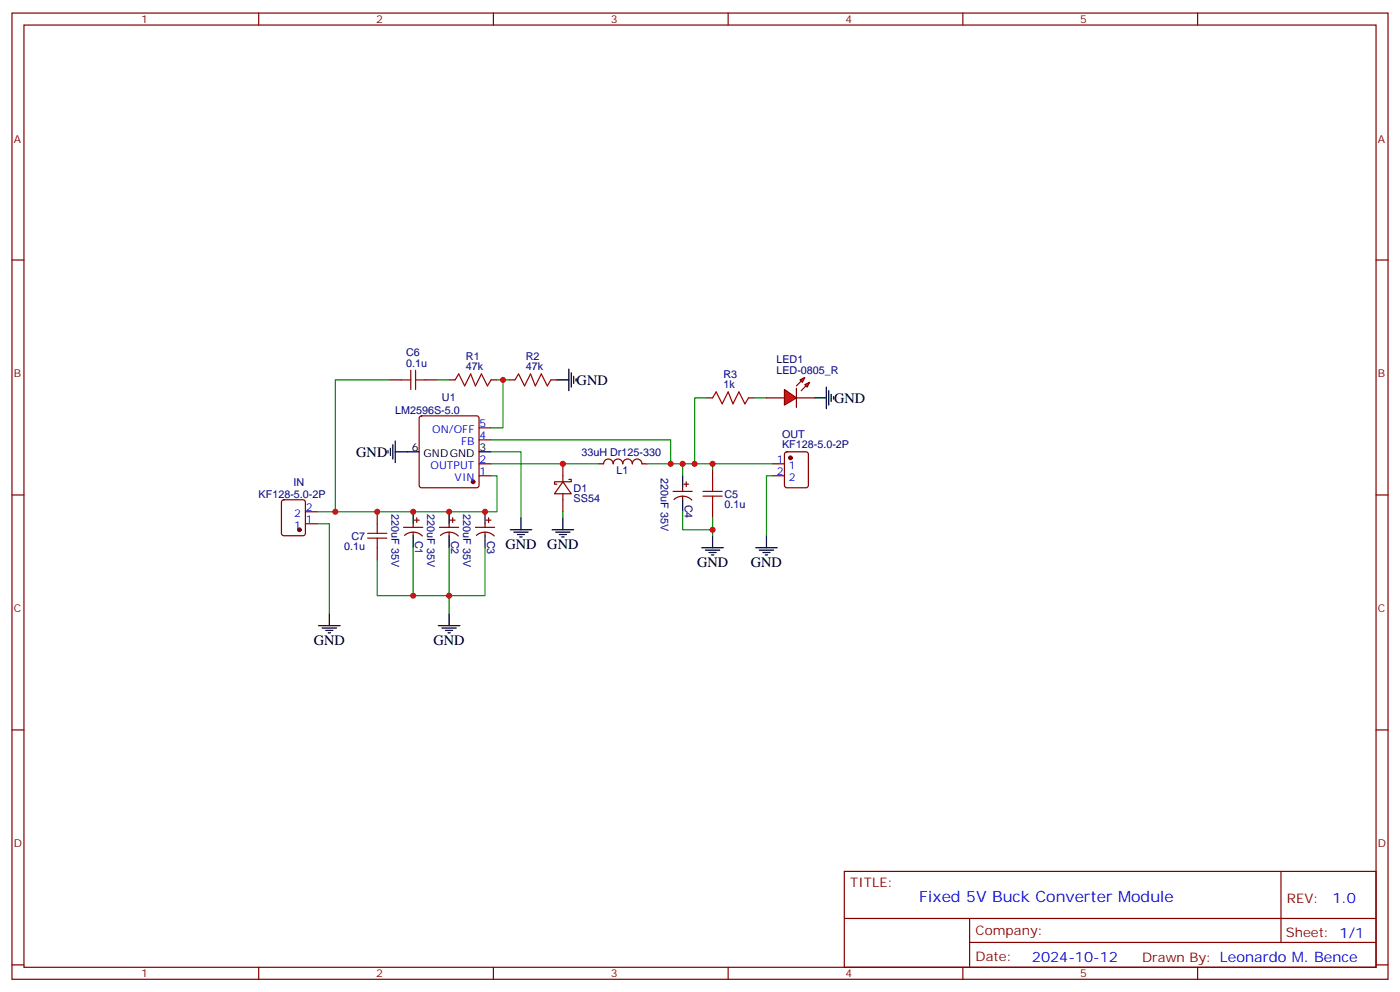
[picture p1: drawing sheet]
<svg xmlns="http://www.w3.org/2000/svg" width="412mm" height="292mm" viewBox="0 0 412 292" stroke-linecap="round" stroke-linejoin="round" font-family="sans-serif">
<g fill="none" stroke="#870000" stroke-width=".35">
<path d="M3.5 3.8h405.4v284.4h-405.4zM7.1 7.4h398.2v277.3h-398.2zM76.2 3.8v3.6M145.3 3.8v3.6M214.5 3.8v3.6M283.6 3.8v3.6M352.8 3.8v3.6M3.5 76.5h3.6M405.3 76.5h3.6M114.7 111.8h3.5M125.2 111.8h3.6M132.3 111.8h1.8"/>
<path d="M144.6 111.8h1.8M149.9 111.8h1.8M162.3 111.8h1.7M208.1 117.1h1.8M220.5 117.1h1.7M123.7 122.6l.5-.2h16.2l.5 .2 .2 .5v19.7l-.2 .5-.5 .2h-16.2l-.5-.2-.2-.5v-19.7zM141.1 136.5h3.5M141.1 129.4h3.5M141.1 125.9h3.5M165.8 136.5v5.3M176.4 136.5h1.4a1.41 1.41 0 0 1 1.4-1.4 1.41 1.41 0 0 1 1.4 1.4M180.6 136.5a1.41 1.41 0 0 1 1.4-1.4 1.41 1.41 0 0 1 1.4 1.4"/>
<path d="M183.4 136.5a1.41 1.41 0 0 1 1.5-1.4 1.41 1.41 0 0 1 1.4 1.4M186.3 136.5a1.41 1.41 0 0 1 1.4-1.4 1.41 1.41 0 0 1 1.4 1.4M189.1 136.5h1.4M209.9 138.3v3.5M227.5 136.5h3.6M231.3 133.2l.5-.2h5.6l.7 .4v9.4l-.4 .7h-5.9l-.7-.4v-9.4zM3.5 145.7h3.6M83.1 147.3l.5-.2h5.7l.6 .4 .1 9.5-.5 .6-5.9 .1-.6-.5-.1-9.4zM90 154.1h3.5M90 150.6h3.5M111.1 150.6v3.5M118.9 155.2h5.6"/>
<path d="M119.2 157.6a3.8 3.8 0 0 1 5.2 .1M121.7 154.1v1.1M121.7 156.6v1.1M122.1 153.1h1.4M122.8 152.4v1.4M129.5 155.2h5.6M129.8 157.6a3.8 3.8 0 0 1 5.2 .1M132.3 154.1v1.1M132.3 156.6v1.1M132.6 153.1h1.5M133.3 152.4v1.4M140.1 155.2h5.6"/>
<path d="M140.3 157.6a3.8 3.8 0 0 1 5.3 .1M141.1 140h3.5M142.9 154.1v1.1M142.9 156.6v1.1M143.2 153.1h1.4M143.9 152.4v1.4M165.8 141.8l2.5 3.5h-5zM165.8 145.3v5.3M167.6 141.1h.7v.7h-5v.7h.7M198.3 144.6h5.6M198.5 147a3.8 3.8 0 0 1 5.3 .2M201.1 143.5v1.1"/>
<path d="M201.1 146v1.1M201.4 142.5h1.4M202.1 141.8v1.4M209.9 148.8v3.6M227.5 140h3.6M405.3 145.7h3.6M111.1 161.2v3.5M3.5 214.8h3.6M405.3 214.8h3.6M248.7 256.4h156.6v28.3h-156.6zM377.3 256.5v20.8M248.7 270.3h156.5"/>
<path d="M285.6 277.3h119.6M285.6 270.3v14.1M3.5 284h3.6M76.2 284.7v3.5M145.3 284.7v3.5M214.5 284.7v3.5M283.6 284.7v3.5M352.8 284.7v3.5M405.3 284h3.6"/>
</g>
<g fill="#870000" stroke="#870000" stroke-width=".35">
<circle cx="88.2" cy="155.9" r=".53"/>
<circle cx="232.8" cy="134.7" r=".53"/>
<circle cx="139.3" cy="141.8" r=".53"/>
</g>
<g fill="none" stroke="#000" stroke-width=".35">
<path d="M164 111.8h3.6M167.6 108.6v6.4M168.3 109.7v4.2M169 110.7v2.2M169.7 111.4v.7M239.9 117.1h3.5M243.4 113.9v6.4M244.1 115v4.2M244.8 116v2.1M245.5 116.7v.7M114.3 132.6v.7M115 131.9v2.1"/>
<path d="M115.7 130.8v4.3M116.4 133h7.1M116.4 129.8v6.3M141.1 133h3.5M121.7 150.6v3.5M121.7 157.7v3.5M132.3 150.6v3.5M132.3 157.7v3.5M142.9 150.6v3.5M142.9 157.7v3.5M150.3 155.9h6.3M151.3 156.6h4.3"/>
<path d="M152.4 157.3h2.1M153.1 158h.7M153.5 152.4v3.5M162.6 155.9h6.4M163.7 156.6h4.2M164.7 157.3h2.2M165.5 158h.7M165.8 152.4v3.5M201.1 140v3.5M201.1 147.1v3.5M209.9 157.7v3.5M225.8 157.7v3.5"/>
<path d="M206.7 161.2h6.4M207.8 161.9h4.2M208.8 162.6h2.2M209.5 163.3h.8M222.6 161.2h6.4M223.7 161.9h4.2M224.7 162.6h2.1M225.4 163.3h.7M93.8 184.1h6.4M94.9 184.8h4.2M96 185.5h2.1M96.7 186.2h.7"/>
<path d="M97 180.6v3.5M129.1 184.1h6.4M130.2 184.8h4.2M131.2 185.5h2.1M131.9 186.2h.7M132.3 180.6v3.5"/>
</g>
<g fill="none" stroke="#008700" stroke-width=".35">
<path d="M114.7 111.8h-15.9v38.8M128.8 111.8h3.5M146.4 111.8h3.5M148.2 111.8v14.1h-3.6M208.1 117.1h-3.5v19.4M222.2 117.1h3.6M144.6 129.4h53v7.1M144.6 133h8.9v19.4M144.6 136.5h31.8M190.5 136.5h10.6M209.9 136.5h-8.8v3.5M227.5 136.5h-17.6v1.8"/>
<path d="M93.5 154.1h3.5v26.5M144.6 140h1.8v10.6h-52.9M165.8 150.6v1.8M201.1 150.6v5.3h8.8v-3.5M209.9 155.9v1.8M227.5 140h-1.7v17.7M111.1 164.7v10.6h10.6M121.7 161.2v14.1h21.2v-14.1M132.3 161.2v19.4"/>
</g>
<g fill="none" stroke="#a10000" stroke-width=".35">
<path d="M118.2 111.8h2.8M121 109v5.6M122.4 111.8h2.8M122.4 109v5.6M134.1 111.8l1-1.8 1.8 3.6 1.7-3.6 1.5 3.6 1.7-3.6 1.8 3.6 1-1.8M151.7 111.8l1.1-1.8 1.7 3.6 1.8-3.6 1.4 3.6 1.8-3.6 1.7 3.6 1.1-1.8M209.9 117.1l1.1-1.8 1.7 3.6 1.8-3.6 1.4 3.6 1.8-3.6 1.7 3.6 1.1-1.8M108.3 157h5.6M108.3 158.4h5.6M111.1 154.1v2.9M111.1 158.4v2.8M207.1 144.6h5.6"/>
<path d="M207.1 146h5.6M209.9 141.8v2.8M209.9 146v2.8"/>
</g>
<g fill="#f00" stroke="#870000" stroke-width=".35">
<path d="M231.1 114.6l3.5 2.5-3.5 2.1z"/>
<path d="M234.6 114.3v5.6z"/>
</g>
<g fill="#870000" stroke="#870000" stroke-width=".35">
<path d="M234.6 113.6l1.4-1.5z"/>
<path d="M236 115l1.4-1.4z"/>
</g>
<g fill="#f00" stroke="#870000" stroke-width=".35">
<path d="M235.7 111.8l1.4-.7-.7 1.4z"/>
<path d="M237.1 113.2l1.4-.7-.7 1.4z"/>
</g>
<path d="M225.8 117.1h5.3M234.6 117.1h5.3" fill="none" stroke="#870000" stroke-width=".35"/>
<g fill="#c00">
<circle cx="121.7" cy="150.6" r=".88"/>
<circle cx="132.3" cy="150.6" r=".88"/>
<circle cx="142.9" cy="150.6" r=".88"/>
<circle cx="132.3" cy="175.3" r=".88"/>
<circle cx="209.9" cy="136.5" r=".88"/>
<circle cx="209.9" cy="155.9" r=".88"/>
<circle cx="201.1" cy="136.5" r=".88"/>
<circle cx="197.6" cy="136.5" r=".88"/>
<circle cx="148.2" cy="111.8" r=".88"/>
<circle cx="98.8" cy="150.6" r=".88"/>
<circle cx="111.1" cy="150.6" r=".88"/>
<circle cx="121.7" cy="175.3" r=".88"/>
<circle cx="204.6" cy="136.5" r=".88"/>
<circle cx="165.8" cy="136.5" r=".88"/>
</g>
<text font-size="4.6" fill="#00f" x="270.8" y="265.5">Fixed 5V Buck Converter Module</text>
<g font-size="4.2">
<text x="169.9" y="113.2">GND</text>
<text x="245.7" y="118.5">GND</text>
<text x="105" y="134.4">GND</text>
<text x="148.9" y="161.5">GND</text>
<text x="161.2" y="161.5">GND</text>
<text x="205.3" y="166.8">GND</text>
<text x="221.2" y="166.8">GND</text>
<text x="92.4" y="189.8">GND</text>
<text x="127.7" y="189.8">GND</text>
</g>
<g font-size="4.2" fill="#00f">
<text x="392.5" y="265.7">1.0</text>
<text x="304" y="283.1">2024-10-12</text>
</g>
<g font-size="3.9" fill="#800">
<text x="250.5" y="261">TITLE:</text>
<text x="379.1" y="265.7">REV:</text>
<text x="287.4" y="275.2">Company:</text>
<text x="378.7" y="275.8">Sheet: 1/1</text>
<text x="287.4" y="282.9">Date:</text>
<text x="336.4" y="283">Drawn By: Leonardo M. Bence</text>
</g>
<g font-size="3.2" fill="#800">
<text x="41.6" y="6.8">1</text>
<text x="110.8" y="6.8">2</text>
<text x="179.9" y="6.8">3</text>
<text x="249.1" y="6.8">4</text>
<text x="318.2" y="6.8">5</text>
<text x="4.1" y="41.9">A</text>
<text x="405.9" y="41.9">A</text>
<text x="4.1" y="111.1">B</text>
<text x="405.9" y="111.1">B</text>
<text x="4.1" y="180.2">C</text>
<text x="405.9" y="180.2">C</text>
<text x="4.1" y="249.4">D</text>
<text x="405.9" y="249.4">D</text>
<text x="41.6" y="287.7">1</text>
<text x="110.8" y="287.7">2</text>
<text x="179.9" y="287.7">3</text>
<text x="249.1" y="287.7">4</text>
<text x="318.2" y="287.7">5</text>
</g>
<g font-size="3.2" fill="#000080">
<text x="119.6" y="107.9">0.1u</text>
<text x="119.6" y="104.7">C6</text>
<text x="137.2" y="105.8">R1</text>
<text x="154.9" y="105.8">R2</text>
<text x="228.7" y="106.9">LED1</text>
<text x="137.2" y="109">47k</text>
<text x="154.9" y="109">47k</text>
<text x="213.1" y="111.1">R3</text>
<text x="228.7" y="110">LED-0805_R</text>
<text x="130.2" y="118.1">U1</text>
<text x="213.1" y="114.3">1k</text>
<text x="116.4" y="121.7">LM2596S-5.0</text>
<text x="230.4" y="131.9">KF128-5.0-2P</text>
<text x="230.4" y="128.8">OUT</text>
<text x="171.3" y="134.1">33uH Dr125-330</text>
<text x="86.4" y="142.9">IN</text>
<text x="181.6" y="139.4">L1</text>
<text x="194.7" y="140.7" transform="rotate(90 194.7 140.7)">220uF 35V</text>
<text x="76.2" y="146.7">KF128-5.0-2P</text>
<text x="169" y="147.8">SS54</text>
<text x="169" y="144.7">D1</text>
<text x="201.7" y="148.5" transform="rotate(90 201.7 148.5)">C4</text>
<text x="213.4" y="149.6">0.1u</text>
<text x="213.4" y="146.5">C5</text>
<text x="115.3" y="151.3" transform="rotate(90 115.3 151.3)">220uF 35V</text>
<text x="125.9" y="151.3" transform="rotate(90 125.9 151.3)">220uF 35V</text>
<text x="136.5" y="151.3" transform="rotate(90 136.5 151.3)">220uF 35V</text>
<text x="101.4" y="162">0.1u</text>
<text x="103.5" y="158.8">C7</text>
<text x="122.3" y="159.1" transform="rotate(90 122.3 159.1)">C1</text>
<text x="132.9" y="159.1" transform="rotate(90 132.9 159.1)">C2</text>
<text x="143.5" y="159.1" transform="rotate(90 143.5 159.1)">C3</text>
</g>
<g font-size="3.2" fill="#00f">
<text x="141.3" y="125.6">5</text>
<text x="127.3" y="127.3">ON/OFF</text>
<text x="135.8" y="130.8">FB</text>
<text x="141.3" y="129.1">4</text>
<text x="126.8" y="137.9">OUTPUT</text>
<text x="141.3" y="136.1">2</text>
<text x="228.9" y="136.1">1</text>
<text x="232.4" y="137.9">1</text>
<text x="133.9" y="141.4">VIN</text>
<text x="141.3" y="139.7">1</text>
<text x="228.9" y="139.7">2</text>
<text x="232.4" y="141.4">2</text>
<text x="86.6" y="155.5">1</text>
<text x="86.6" y="152">2</text>
<text x="90.1" y="153.8">1</text>
<text x="90.1" y="150.2">2</text>
</g>
<g font-size="3.2">
<text x="121.3" y="132.6">6</text>
<text x="124.8" y="134.4">GNDGND</text>
<text x="141.3" y="132.6">3</text>
</g>
</svg>
